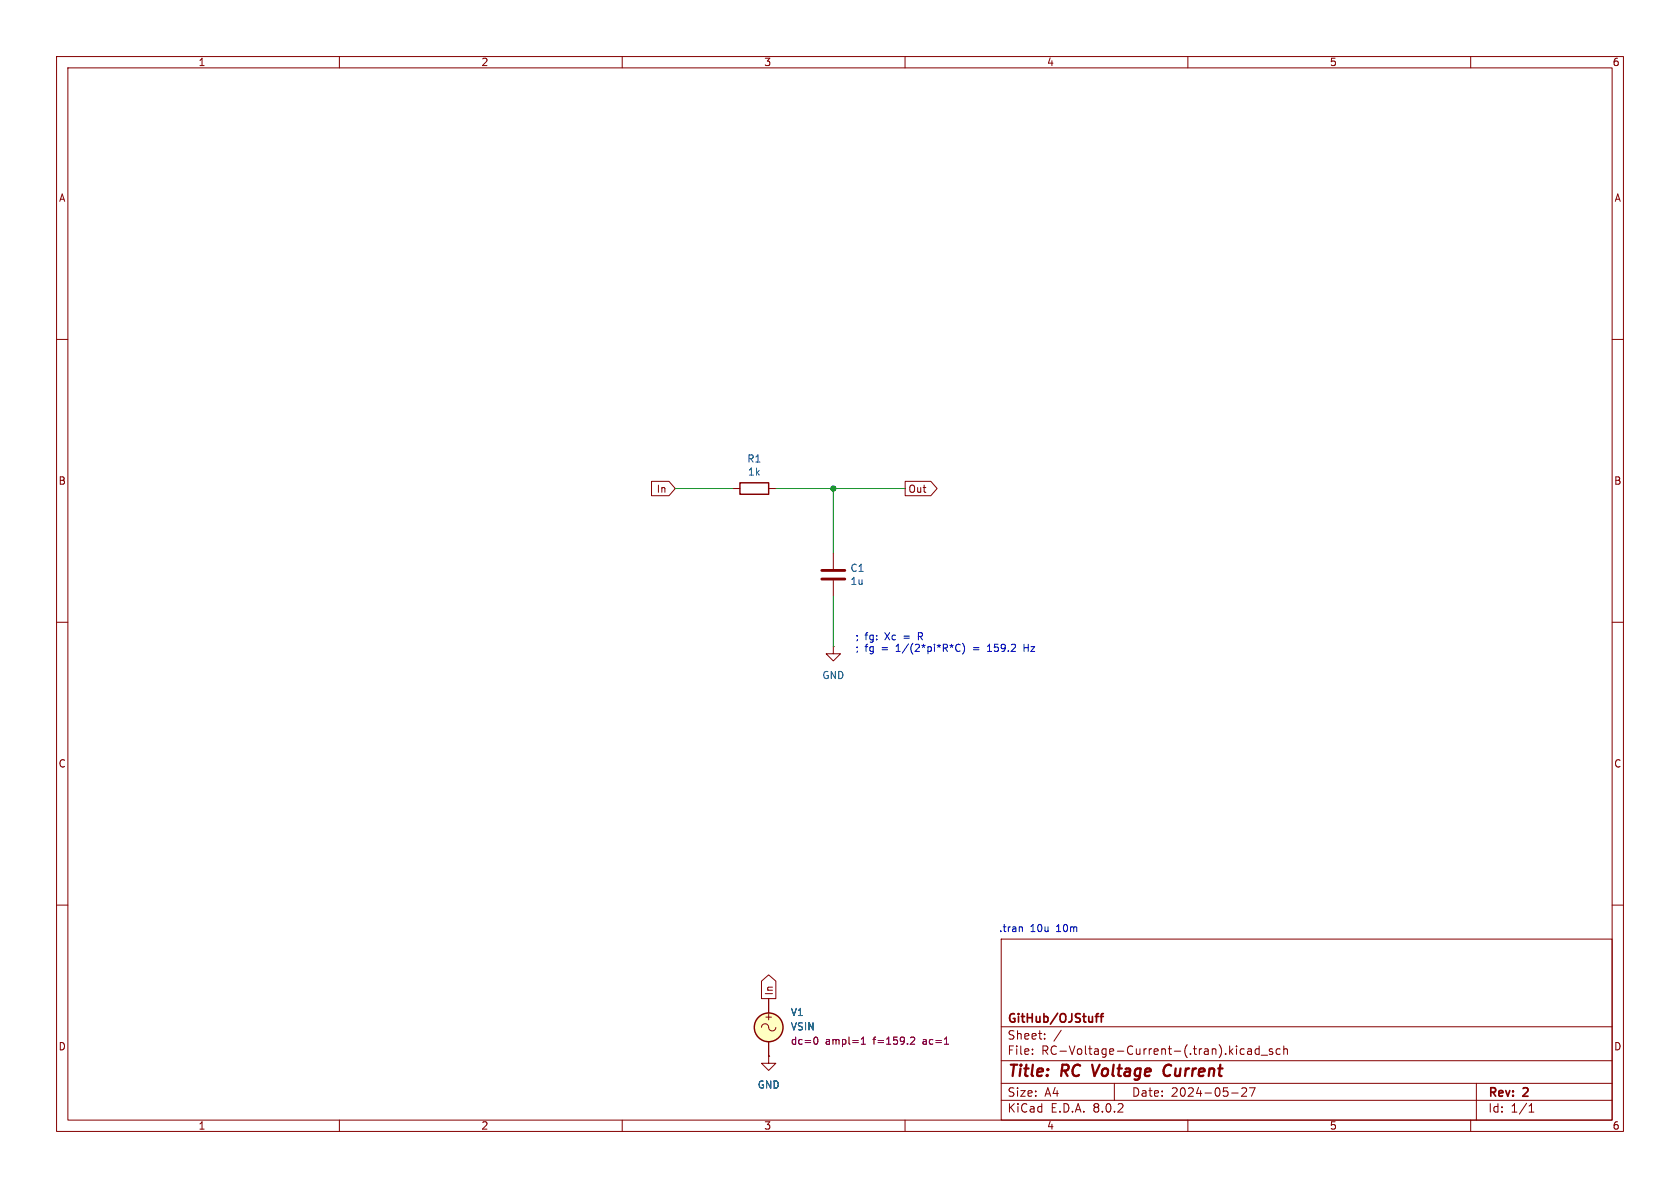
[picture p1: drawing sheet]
<svg xmlns="http://www.w3.org/2000/svg" width="297mm" height="210mm" viewBox="0 0 297 210" stroke-linecap="round" stroke-linejoin="round" font-family="sans-serif">
<g fill="none" stroke="#840000" stroke-width=".18">
<path d="M10 10h277v190h-277zM12 12h273v186h-273zM60 10v2M110 10v2M160 10v2M210 10v2M260 10v2M10 60h2M285 60h2M115.2 85.1h3.1l1.1 1.3-1.1 1.2h-3.1zM129.5 86.4h1.3M135.9 86.4h1.3"/>
<path d="M147.3 97.8v2.8M160 85.1h4.6l1.1 1.3-1.1 1.2h-4.6zM10 110h2M147.3 114.3v1.3h1.3l-1.3 1.2-1.3-1.2h1.3M147.3 114.3h.1M147.3 102.6v2.8M285 110h2M10 160h2M285 160h2M134.6 173.4l1.3-1.1 1.3 1.1v3.1h-2.6zM135.9 176.5v2.6M177 166h108v32h-108z"/>
<path d="M60 198v2M110 198v2M134.6 181.6a.67 .67 0 0 1 .8-.6 .67 .67 0 0 1 .5 .8 .64 .64 0 0 0 .7 .4 .64 .64 0 0 0 .6-.6M135.9 186.7v1.3h1.3l-1.3 1.2-1.3-1.2h1.3M135.9 186.7h.1M135.9 184.2v2.5M160 198v2M177 194.5h108M177 191.5h108M177 187.5h108M177 181.5h108M182.5 186.3v.1"/>
<path d="M182.5 185.5v.1M184.7 183.6v.1M184.7 182.8v.1M187.6 182.1l-1.3 2M197 191.5v3M210 198v2M217.7 193.2h1.2M219.2 186.1l.3 .3 .5-.1M219.5 192.4l.6-.1 .2 .1 .1 .3-.9 1.1h.9M220 185.5l-.5-.1-.3 .3M220.6 185.5h.6v.9M220.9 192.3h1l-.7 1.5"/>
<path d="M221.2 185.8h-.5a.29 .29 0 0 0-.2 .3 .29 .29 0 0 0 .2 .3l.5-.1M222.6 185.5l-.4-.1-.3 .3v.4l.1 .2h.6M222.6 184.9v1.5M223 186.5h1.1M225 185.5l-.4-.1-.2 .2 .1 .2 .5 .2v.3h-.6M226.3 185.5l-.4-.1-.3 .3v.4l.1 .2h.6M227 185.5l.2-.1 .3 .1 .1 .9M227 184.9v1.5M260 198v2M261 191.5v6.5M270.3 196.6h.9M270.3 195.5l.4-.4v1.5"/>
</g>
<path d="M193.1 188.2l.4 2M206.7 188.2a1.13 1.13 0 0 0-1 .7 1.13 1.13 0 0 0 .3 1.2l.3 .1 .4-.1" fill="none" stroke="#840000" stroke-width=".4"/>
<path d="M193.6 179.7h.6M194.2 179.2l-.4 .2v1.3M194.5 179.7h.6M195.1 179.2l-.4 .2v1.3" fill="none" stroke="#840000" stroke-width=".3"/>
<path d="M145.3 102.4h4.1M145.3 100.8h4.1" fill="none" stroke="#840000" stroke-width=".51"/>
<circle cx="135.9" cy="181.6" r="2.54" fill="#ffffc2" stroke="#ffffc2" stroke-width=".18"/>
<g fill="none" stroke="#840000" stroke-width=".25">
<path d="M130.8 85.3h5.1v2.1h-5.1z"/>
<circle cx="135.9" cy="181.6" r="2.54"/>
</g>
<path d="M144 183.4l.2-.1a.68 .68 0 0 1 .4 .7 .68 .68 0 0 1-.4 .6l-.2-.1M152.3 184.6h.7M152.3 183.7l.3-.4v1.3M161 183.5l.5-.2 .2 .4-.8 .9h.8M167 184.6h.7" fill="none" stroke="#840084" stroke-width=".18"/>
<path d="M169.7 114a.6 .6 0 0 0-.8 .4 .6 .6 0 0 0 .6 .8l.2-.2M170.2 113.7a1.46 1.46 0 0 1 0 1.9M174.6 115.2h.7M174.8 114.1l-.2 .1M181 113.9v1.3M181 114.5h.8M180.6 163.8l.1 .2v.7" fill="none" stroke="#0000c2" stroke-width=".18"/>
<path d="M119.4 86.4h10.1M137.2 86.4h22.8M147.3 86.4v11.4M147.3 105.4v8.9" fill="none" stroke="#009600" stroke-width=".18"/>
<circle cx="147.3" cy="86.4" r=".46" fill="#009600" stroke="#009600" stroke-width=".18"/>
<g font-size="2.8" fill="#840000">
<text x="178" y="190.9">Title:</text>
<text x="187.7" y="190.9">RC</text>
<text x="194" y="190.9">Voltage</text>
<text x="207.4" y="190.9">Current</text>
</g>
<g font-size="2.1" fill="#840000">
<text x="178" y="184">Sheet:</text>
<text x="178" y="181.2">GitHub/OJStuff</text>
<text x="178" y="186.7">File:</text>
<text x="184.1" y="186.7">RC-Voltage-Current-(.tran).kicad_sch</text>
<text x="178" y="196.9">KiCad</text>
<text x="178" y="194.1">Size:</text>
<text x="184.7" y="194.1">A4</text>
<text x="185.7" y="196.9">E.D.A.</text>
<text x="193.3" y="196.9">8.0.2</text>
<text x="200" y="194.1">Date:</text>
<text x="207" y="194.1">2024-05-27</text>
<text x="263" y="194.3">Rev:</text>
<text x="263" y="196.9">Id:</text>
<text x="267.1" y="196.9">1/1</text>
<text x="269.4" y="194.3">2</text>
</g>
<g font-size="1.8" fill="#840000">
<text x="35" y="11.9">1</text>
<text x="85" y="11.9">2</text>
<text x="135" y="11.9">3</text>
<text x="185" y="11.9">4</text>
<text x="235" y="11.9">5</text>
<text x="285" y="11.9">6</text>
<text x="10.3" y="35.9">A</text>
<text x="285.3" y="35.9">A</text>
<text x="10.3" y="85.9">B</text>
<text x="116" y="87.3">In</text>
<text x="160.5" y="87.3">Out</text>
<text x="285.3" y="85.9">B</text>
<text x="10.3" y="135.9">C</text>
<text x="285.3" y="135.9">C</text>
<text x="136.8" y="176.1" transform="rotate(-90 136.8 176.1)">In</text>
<text x="10.3" y="185.9">D</text>
<text x="135" y="180.6">+</text>
<text x="285.3" y="185.9">D</text>
<text x="35" y="199.9">1</text>
<text x="85" y="199.9">2</text>
<text x="135" y="199.9">3</text>
<text x="185" y="199.9">4</text>
<text x="235" y="199.9">5</text>
<text x="285" y="199.9">6</text>
</g>
<g font-size="1.8" fill="#006464">
<text x="132" y="82">R1</text>
<text x="132.1" y="84.3">1k</text>
<text x="150.3" y="101.3">C1</text>
<text x="150.3" y="103.6">1u</text>
<text x="145.3" y="120.2">GND</text>
<text x="139.7" y="179.8">V1</text>
<text x="139.7" y="182.3">VSIN</text>
<text x="133.9" y="192.6">GND</text>
</g>
<g font-size="1.8" fill="#0000c2">
<text x="151.1" y="113.3">;</text>
<text x="152.9" y="113.3">fg:</text>
<text x="156.6" y="113.3">Xc</text>
<text x="160" y="113.3">=</text>
<text x="162.8" y="113.3">R</text>
<text x="151.1" y="115.3">;</text>
<text x="152.9" y="115.3">fg</text>
<text x="156" y="115.3">=</text>
<text x="158.7" y="115.3">1/(2*pi*R*C)</text>
<text x="172.5" y="115.3">=</text>
<text x="175.2" y="115.3">159.2</text>
<text x="181.9" y="115.3">Hz</text>
<text x="176.5" y="164.9">.tran</text>
<text x="182.1" y="164.9">10u</text>
<text x="186.9" y="164.9">10m</text>
</g>
<g font-size="1.8" fill="#840084">
<text x="139.7" y="184.9">dc=0</text>
<text x="145.9" y="184.9">ampl=1</text>
<text x="154.5" y="184.9">f=159.2</text>
<text x="163.4" y="184.9">ac=1</text>
</g>
</svg>
